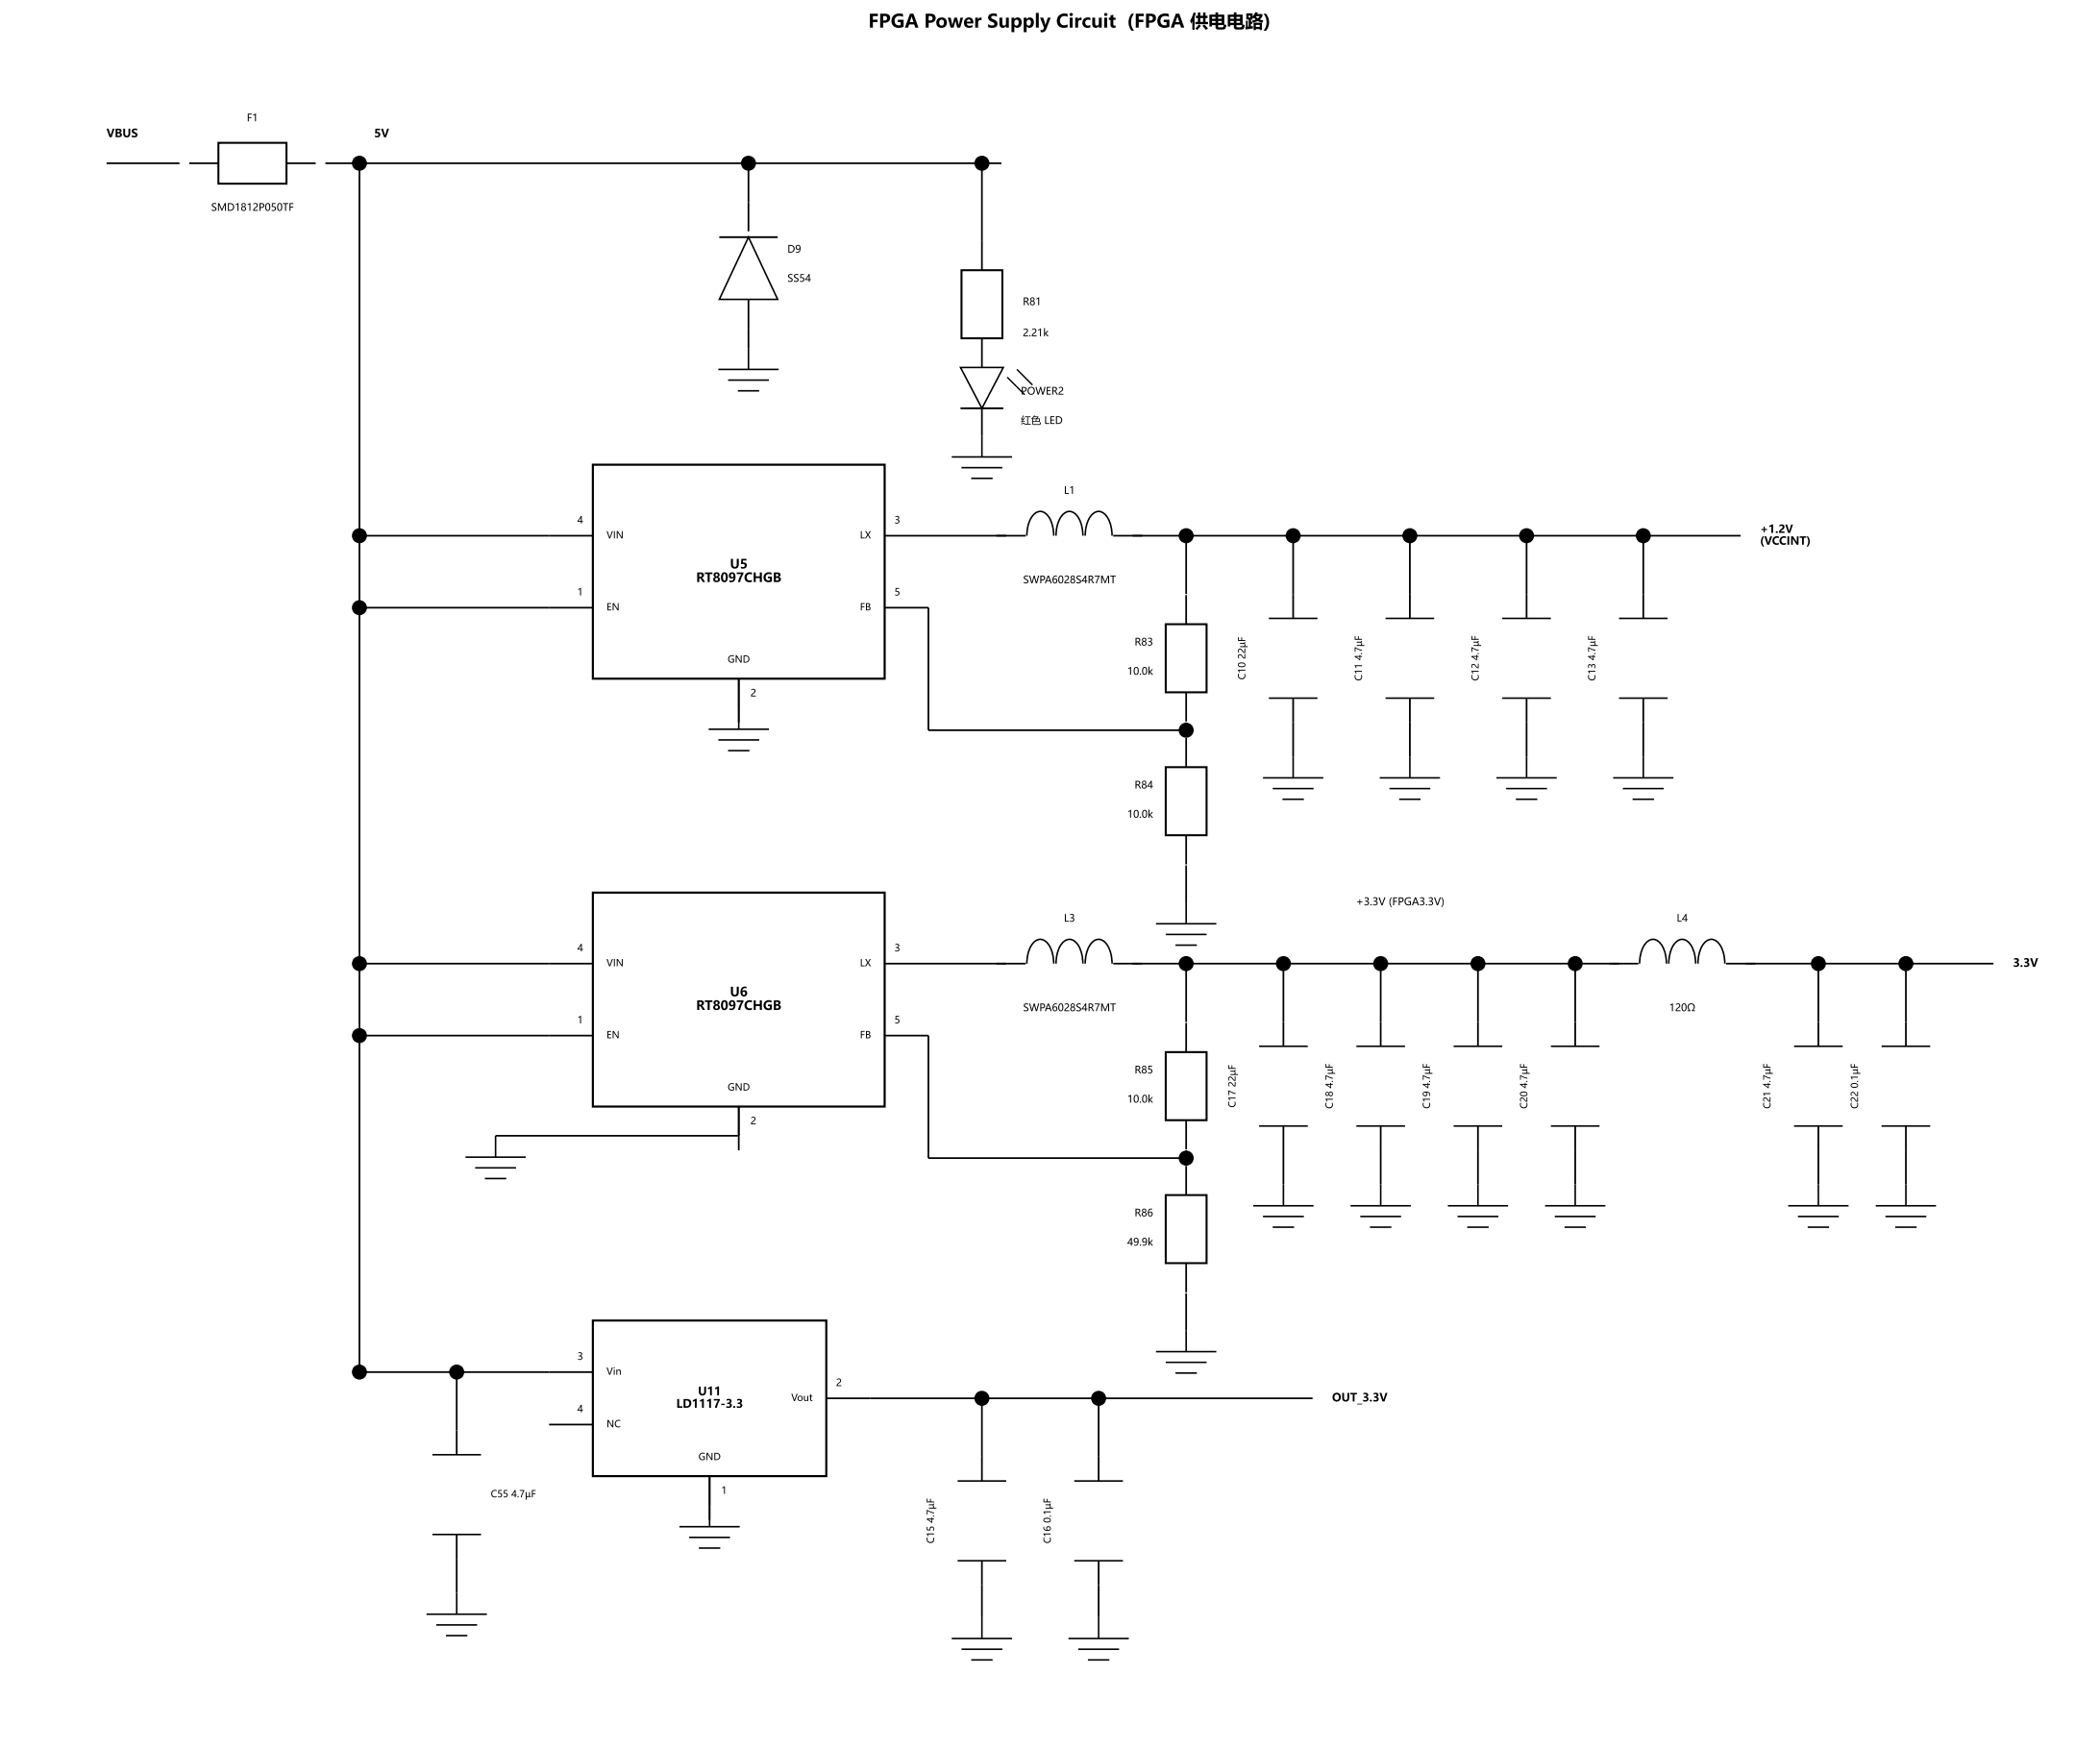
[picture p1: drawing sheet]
<svg xmlns="http://www.w3.org/2000/svg" width="524mm" height="436mm" viewBox="0 0 524 436" stroke-linecap="round" stroke-linejoin="round" font-family="sans-serif">
<g fill="none" stroke="#000" stroke-width=".42">
<path d="M26.6 40.7h18.2M47.2 40.7h7.3M71.5 40.7h7.3M81.2 40.7h168.7M89.7 40.7v301.8h58.3M186.8 40.7v17M245.1 40.7v26.8M186.8 74.7v12.2M245.1 84.4v7.3M245.1 101.9v6.8M89.7 133.7h58.3M220.8 133.7h35.2"/>
<path d="M277.8 133.7h156.6M296 133.7v14.6M322.8 133.7v20.7M351.9 133.7v20.7M381 133.7v20.7M410.1 133.7v20.7M89.7 151.7h58.3M220.8 151.7h10.9v30.6h64.3M296 148.5v7.3M184.4 169.4v10.9M296 172.8v7.3M322.8 174.3v14.5"/>
<path d="M351.9 174.3v14.5M381 174.3v14.5M410.1 174.3v14.5M296 180.3v3.7M296 184.2v7.3M296 208.5v7.3M296 216v9.2M89.7 240.5h58.3M89.7 258.5h58.3M220.8 258.5h10.9v30.6h64.3v-2M220.8 240.5h35.2M277.8 240.5h131.1"/>
<path d="M296 240.5v14.6M296 255.3v7.3M320.3 240.5v20.7M344.6 240.5v20.7M368.9 240.5v20.7M393.1 240.5v20.7M430.8 240.5h66.7M453.8 240.5v20.7M475.7 240.5v20.7M184.4 276.2v10.9M296 279.6v7.3M123.7 283.5h60.7"/>
<path d="M296 291v7.3M320.3 281.1v14.5M344.6 281.1v14.5M368.9 281.1v14.5M393.1 281.1v14.5M453.8 281.1v14.5M475.7 281.1v14.5M296 315.3v7.3M296 322.8v9.3M114 342.5v20.6M137 355.6h11M206.2 349h121.4"/>
<path d="M245.1 349v20.7M274.2 349v20.7M177.1 368.5v10.9M114 383v14.6M245.1 389.6v14.1M274.2 389.6v14.1"/>
</g>
<path d="M54.5 35.7h17v10.1h-17zM240 67.5h10.2v16.9h-10.2zM291 155.8h10.1v17h-10.1zM291 191.5h10.1v17h-10.1zM291 262.6h10.1v17h-10.1zM291 298.3h10.1v17h-10.1z" fill="none" stroke="#000" stroke-width=".49"/>
<path d="M179.5 59.2h14.6M239.7 101.9h10.7" fill="none" stroke="#000" stroke-width=".46"/>
<g fill="none" stroke="#000" stroke-width=".39">
<path d="M179.3 92.2h15M181.7 94.9h10.2M184.1 97.6h5.4M186.8 86.9v5.3M237.5 114.1h15.1M240 116.7h10.2M242.4 119.4h5.3M245.1 108.7v5.4M256.3 133.7a6.8 6.8 0 0 1 2.5-5.8 2.49 2.49 0 0 1 3.2 1.5l.8 2.3 .2 2M263.6 133.7a6.8 6.8 0 0 1 2.4-5.8 2.49 2.49 0 0 1 3.3 1.5l.8 2.3 .2 2M270.9 133.7a6.8 6.8 0 0 1 2.4-5.8 2.49 2.49 0 0 1 3.3 1.5l.6 1.7 .4 2.6M316.7 154.4h12.1"/>
<path d="M345.8 154.4h12.1M374.9 154.4h12.2M404.1 154.4h12.1M184.4 176.7v5.3M316.7 174.3h12.1M345.8 174.3h12.1M374.9 174.3h12.2M404.1 174.3h12.1M176.9 182h15M179.3 184.7h10.2M181.7 187.4h5.4M315.2 194.2h15.1"/>
<path d="M317.7 196.8h10.1M320.1 199.5h5.3M322.8 188.8v5.4M344.4 194.2h15M346.8 196.8h10.2M349.2 199.5h5.4M351.9 188.8v5.4M373.5 194.2h15M375.9 196.8h10.2M378.3 199.5h5.4M381 188.8v5.4M402.6 194.2h15.1"/>
<path d="M405 196.8h10.2M407.5 199.5h5.3M410.1 188.8v5.4M288.5 230.6h15.1M291 233.3h10.1M293.4 235.9h5.3M296 225.2v5.4M256.3 240.5a6.8 6.8 0 0 1 2.5-5.8 2.49 2.49 0 0 1 3.2 1.5l.8 2.3 .2 2M263.6 240.5a6.8 6.8 0 0 1 2.4-5.8 2.49 2.49 0 0 1 3.3 1.5l.8 2.3 .2 2M270.9 240.5a6.8 6.8 0 0 1 2.4-5.8 2.49 2.49 0 0 1 3.3 1.5l.6 1.7 .4 2.6M409.2 240.5a6.8 6.8 0 0 1 2.5-5.8 2.49 2.49 0 0 1 3.2 1.5l.7 1.7 .3 2.6M416.5 240.5a6.8 6.8 0 0 1 2.5-5.8 2.49 2.49 0 0 1 3.2 1.5l.7 1.7 .3 2.6"/>
<path d="M423.8 240.5a6.8 6.8 0 0 1 2.5-5.8 2.49 2.49 0 0 1 3.2 1.5l.8 2.3 .2 2M314.3 261.2h12.1M338.5 261.2h12.2M362.8 261.2h12.1M387.1 261.2h12.1M447.8 261.2h12.1M469.6 261.2h12.2M116.2 288.8h15M118.6 291.5h10.2M121 294.2h5.4M123.7 283.5v5.3M314.3 281.1h12.1"/>
<path d="M320.3 295.6v5.4M338.5 281.1h12.2M344.6 295.6v5.4M362.8 281.1h12.1M368.9 295.6v5.4M387.1 281.1h12.1M393.1 295.6v5.4M447.8 281.1h12.1M453.8 295.6v5.4M469.6 281.1h12.2M475.7 295.6v5.4M312.8 301h15"/>
<path d="M315.2 303.6h10.2M317.7 306.3h5.3M337.1 301h15M339.5 303.6h10.2M341.9 306.3h5.4M361.3 301h15.1M363.8 303.6h10.2M366.2 306.3h5.3M385.6 301h15.1M388.1 303.6h10.1M390.5 306.3h5.3M446.3 301h15.1"/>
<path d="M448.7 303.6h10.2M451.2 306.3h5.3M468.2 301h15M470.6 303.6h10.2M473 306.3h5.4M288.5 337.4h15.1M296 332.1v5.3M291 340.1h10.1M293.4 342.7h5.3M107.9 363.1h12.2M177.1 375.7v5.4M239 369.7h12.1"/>
<path d="M268.1 369.7h12.2M107.9 383h12.2M114 397.6v5.3M169.6 381.1h15M172 383.8h10.2M174.4 386.4h5.4M239 389.6h12.1M268.1 389.6h12.2M106.5 402.9h15M108.9 405.6h10.2M111.3 408.3h5.4M237.5 409h15.1"/>
<path d="M240 411.7h10.2M242.4 414.3h5.3M245.1 403.7v5.3M266.7 409h15M269.1 411.7h10.2M271.5 414.3h5.4M274.2 403.7v5.3"/>
</g>
<path d="M251.4 94.2l4.4 4.3M253.8 92.2l3.9 3.9" fill="none" stroke="#000" stroke-width=".35"/>
<path d="M148 116h72.8v53.4h-72.8zM148 222.8h72.8v53.4h-72.8zM148 329.6h58.2v38.9h-58.2z" fill="none" stroke="#000" stroke-width=".53"/>
<g fill="#fff" stroke="#000" stroke-width=".39">
<path d="M186.8 59.2l7.3 15.5h-14.6z"/>
<path d="M239.7 91.7h10.7l-5.3 10.2z"/>
</g>
<g fill="#000" stroke="#000" stroke-width=".35">
<circle cx="89.7" cy="40.7" r="1.7"/>
<circle cx="186.8" cy="40.7" r="1.7"/>
<circle cx="245.1" cy="40.7" r="1.7"/>
<circle cx="89.7" cy="133.7" r="1.7"/>
<circle cx="296" cy="133.7" r="1.7"/>
<circle cx="322.8" cy="133.7" r="1.7"/>
<circle cx="351.9" cy="133.7" r="1.7"/>
<circle cx="381" cy="133.7" r="1.7"/>
<circle cx="410.1" cy="133.7" r="1.7"/>
<circle cx="89.7" cy="151.7" r="1.7"/>
<circle cx="296" cy="182.3" r="1.7"/>
<circle cx="89.7" cy="258.5" r="1.7"/>
<circle cx="89.7" cy="240.5" r="1.7"/>
<circle cx="296" cy="240.5" r="1.7"/>
<circle cx="320.3" cy="240.5" r="1.7"/>
<circle cx="344.6" cy="240.5" r="1.7"/>
<circle cx="368.9" cy="240.5" r="1.7"/>
<circle cx="393.1" cy="240.5" r="1.7"/>
<circle cx="453.8" cy="240.5" r="1.7"/>
<circle cx="475.7" cy="240.5" r="1.7"/>
<circle cx="296" cy="289.1" r="1.7"/>
<circle cx="89.7" cy="342.5" r="1.7"/>
<circle cx="114" cy="342.5" r="1.7"/>
<circle cx="245.1" cy="349" r="1.7"/>
<circle cx="274.2" cy="349" r="1.7"/>
</g>
<text font-size="4.6" x="216.7" y="6.9">FPGA Power Supply Circuit (FPGA 供电电路)</text>
<g font-size="3.2">
<text x="182.2" y="141.9">U5</text>
<text x="173.7" y="145.3">RT8097CHGB</text>
<text x="182.2" y="248.7">U6</text>
<text x="173.7" y="252.1">RT8097CHGB</text>
</g>
<g font-size="2.9">
<text x="168.8" y="351.4">LD1117-3.3</text>
<text x="174.2" y="348.3">U11</text>
</g>
<g font-size="2.8">
<text x="26.6" y="34.3">VBUS</text>
<text x="93.4" y="34.3">5V</text>
<text x="439.3" y="133">+1.2V</text>
<text x="439.3" y="136">(VCCINT)</text>
<text x="502.4" y="241.3">3.3V</text>
<text x="332.5" y="349.8">OUT_3.3V</text>
</g>
<text font-size="2.6" x="338.4" y="226">+3.3V (FPGA3.3V)</text>
<g font-size="2.5">
<text x="61.6" y="30.3">F1</text>
<text x="52.7" y="52.6">SMD1812P050TF</text>
<text x="196.5" y="63.1">D9</text>
<text x="196.5" y="70.3">SS54</text>
<text x="255.3" y="76.2">R81</text>
<text x="255.3" y="83.9">2.21k</text>
<text x="254.8" y="98.5">POWER2</text>
<text x="254.8" y="105.8">红色 LED</text>
<text x="265.5" y="123.3">L1</text>
<text x="144.1" y="130.7">4</text>
<text x="223.2" y="130.7">3</text>
<text x="144.1" y="148.6">1</text>
<text x="223.2" y="148.6">5</text>
<text x="255.3" y="145.6">SWPA6028S4R7MT</text>
<text x="283.2" y="161.1">R83</text>
<text x="187.3" y="173.8">2</text>
<text x="281.3" y="168.4">10.0k</text>
<text x="283.2" y="196.8">R84</text>
<text x="281.3" y="204.1">10.0k</text>
<text x="265.5" y="230.1">L3</text>
<text x="418.5" y="230.1">L4</text>
<text x="144.1" y="237.5">4</text>
<text x="223.2" y="237.5">3</text>
<text x="144.1" y="255.4">1</text>
<text x="223.2" y="255.4">5</text>
<text x="255.3" y="252.4">SWPA6028S4R7MT</text>
<text x="416.6" y="252.4">120Ω</text>
<text x="283.2" y="267.9">R85</text>
<text x="281.3" y="275.2">10.0k</text>
<text x="187.3" y="280.7">2</text>
<text x="283.2" y="303.6">R86</text>
<text x="281.3" y="310.9">49.9k</text>
<text x="144.1" y="339.4">3</text>
<text x="208.7" y="346">2</text>
<text x="144.1" y="352.5">4</text>
<text x="180" y="372.9">1</text>
</g>
<g font-size="2.4">
<text x="151.4" y="134.4">VIN</text>
<text x="214.6" y="134.4">LX</text>
<text x="151.4" y="152.4">EN</text>
<text x="214.6" y="152.4">FB</text>
<text x="181.6" y="165.4">GND</text>
<text x="310.8" y="169.7" transform="rotate(-90 310.8 169.7)">C10 22µF</text>
<text x="339.9" y="170" transform="rotate(-90 339.9 170)">C11 4.7µF</text>
<text x="369.1" y="170" transform="rotate(-90 369.1 170)">C12 4.7µF</text>
<text x="398.2" y="170" transform="rotate(-90 398.2 170)">C13 4.7µF</text>
<text x="151.4" y="241.2">VIN</text>
<text x="214.6" y="241.2">LX</text>
<text x="151.4" y="259.2">EN</text>
<text x="214.6" y="259.2">FB</text>
<text x="181.6" y="272.2">GND</text>
<text x="308.4" y="276.5" transform="rotate(-90 308.4 276.5)">C17 22µF</text>
<text x="332.6" y="276.8" transform="rotate(-90 332.6 276.8)">C18 4.7µF</text>
<text x="356.9" y="276.8" transform="rotate(-90 356.9 276.8)">C19 4.7µF</text>
<text x="381.2" y="276.8" transform="rotate(-90 381.2 276.8)">C20 4.7µF</text>
<text x="441.9" y="276.8" transform="rotate(-90 441.9 276.8)">C21 4.7µF</text>
<text x="463.7" y="276.8" transform="rotate(-90 463.7 276.8)">C22 0.1µF</text>
<text x="151.4" y="343.2">Vin</text>
<text x="197.5" y="349.7">Vout</text>
<text x="151.4" y="356.3">NC</text>
<text x="174.3" y="364.5">GND</text>
<text x="122.5" y="373.7">C55 4.7µF</text>
<text x="233.1" y="385.3" transform="rotate(-90 233.1 385.3)">C15 4.7µF</text>
<text x="262.2" y="385.3" transform="rotate(-90 262.2 385.3)">C16 0.1µF</text>
</g>
</svg>
